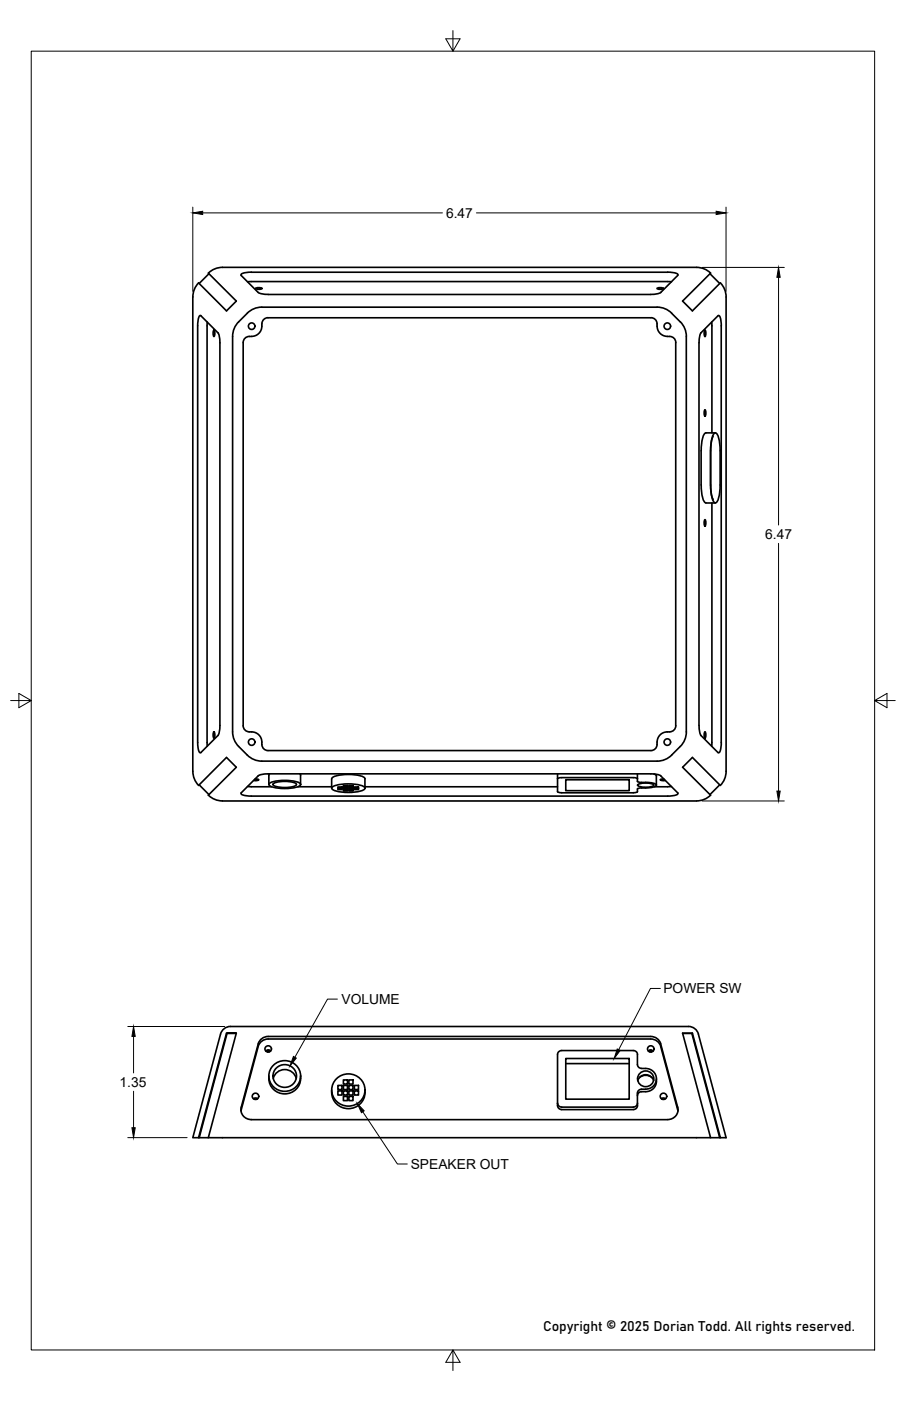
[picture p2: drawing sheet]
<svg xmlns="http://www.w3.org/2000/svg" width="279mm" height="432mm" viewBox="0 0 279 432" stroke-linecap="round" stroke-linejoin="round" font-family="sans-serif">
<!-- layer: Visible -->
<g fill="none" stroke="#000" stroke-width=".51">
<path d="M61.2 87.2l8.6 8.6 3.1-3-8.6-8.6 1-.9 1.9-.7 147.6-.2 2.7 .6 1.6 1.2-8.6 8.6 3 3 8.6-8.6 .9 1.1 .8 1.9 .1 147.5-.3 2.1-1.5 2.3-8.6-8.7-3 3.1 8.6 8.6-1 .8-1.9 .8-1.4 .2-146.2-.1-2-.3-2.4-1.4 8.7-8.6-3.1-3.1-8.5 8.7-.9-1.1-.8-1.9-.1-147.6 .3-2zM62 97.3l5.2 5.2 .3 .7 .3 1.7v118.7M62 97.3l-.2-.1a3.9 3.9 0 0 0-.8 3.2v128.4a3.9 3.9 0 0 0 .8 3.2l5.4-5.3 .4-1.1 .2-2M63.9 99.3v130.7M64.4 84.4l-3 3M74.4 84.5l1-.4 1.5-.2h129a3.9 3.9 0 0 1 3.2 .8l-5.3 5.4-1.2 .5-1.9 .2-118-.1-1.9-.1-1.2-.5-5.2-5.2zM76.3 86.8h130.8M78.9 88.8a1.48 1.48 0 0 1 1.8 .2 1.48 1.48 0 0 1-1.8-.2zM80.8 94.7h121.8l1.5 .1 1.3 .5 1.7 1.2M80.8 99.8a3.3 3.3 0 0 1-3.2 3.9M80.8 94.7l-1.5 .1-1.3 .5-1.7 1.2-3.6 3.8-.6 1.3-.3 1.4-.1 122.6 .2 1.4 .8 1.9 3.6 3.8 1.1 .9 1.3 .6 2.1 .4M80.8 99.8a1.84 1.84 0 0 1 1.8-1.9h118.2a2.05 2.05 0 0 1 1.8 2.6 3.5 3.5 0 0 0 4.4 3.3 1.83 1.83 0 0 1 1.4 1.8v118.1a2.05 2.05 0 0 1-2.6 1.9 3.5 3.5 0 0 0-3.2 4.4 1.87 1.87 0 0 1-1.8 1.3h-118.2a1.87 1.87 0 0 1-1.8-1.8"/>
<path d="M202.7 88.8a1.48 1.48 0 0 1 1.8 .2 1.48 1.48 0 0 1-1.8-.2zM207.1 96.5l3.6 3.8 .8 2 .2 1.4-.1 122.6-.3 1.4-.6 1.2-3.6 3.8M218.9 84.4l3.1 3M219.5 99.3v34.1M221.4 97.3l-5.2 5.2-.3 .7-.3 1.7v118.7M221.4 97.3l.2-.1a3.8 3.8 0 0 1 .8 3.2v128.4a3.9 3.9 0 0 1-.8 3.2l-5.4-5.3-.4-1.1-.2-2M65.9 101.8a1.42 1.42 0 0 1 .1 1.9l-.3-.6zM77.6 103.7a2.05 2.05 0 0 0-2.6 1.9v118.1a2.04 2.04 0 0 0 2.6 1.9M217.3 101.8a1.42 1.42 0 0 1 .1 1.9l-.2-.6zM216.2 138.9v10.6M217.3 126.4a1.42 1.42 0 0 1 .1 1.9l-.2-.6zM219.9 134.5l-.5 1.6-.2 2.5v11.8l.2 2.2 .5 1.3"/>
<path d="M220.3 133.5l.3-.1a3.8 3.8 0 0 1 1.4 3.4l.1 12.7-.5 3.9a1.35 1.35 0 0 1-1.3 1.5l-.7-1.5-.5-3.9 .1-11.7 .4-2.8zM220.6 133.4h-2.9a3.8 3.8 0 0 0-1.3 3.4l-.2 2.1M216.2 149.5l.5 3.9a1.85 1.85 0 0 0 1 1.6M217.7 155h2.9M219.5 155v75M217.3 160.2a1.42 1.42 0 0 1 .1 2l-.2-.7zM65.9 225.6a1.42 1.42 0 0 1 .1 1.9l-.3-.6zM77.6 225.6a3.3 3.3 0 0 1 3.2 3.9M79.6 239.1l-5.3 5.4a3.9 3.9 0 0 0 3.2 .9h128.4a3.9 3.9 0 0 0 3.2-.9l-5.3-5.4M82.9 238.9v2.9M83.1 238.5l-.2 .4M92.5 238.5l.2 .4"/>
<path d="M92.7 238.9v2.9M171.9 238.5v5.5l.4 .2 23.5 .1 .7-.2 .1-.9 .3-.3a12.9 12.9 0 0 0 5.4-.7l.1-.2a3.9 3.9 0 0 0-3.3-.8l-2.4-.2-.1-2.5M196.6 240l-1.3-.3h-22.1l-1.3 .3M201.6 238.5l.8 .6M202.4 239.1v2.9M203.8 239.1l-1.2-.4-1.9-.2h-118l-1.9 .2-1.2 .4M207.1 232.7l-1.7 1.3-1.3 .4-1.5 .2h-121.8M217.3 225.6a1.42 1.42 0 0 1 .1 1.9l-.2-.6zM61.4 241.9l3 3M76.3 242.4l7.4 .1M78.7 240.1l1.1 .2-1.6 .3M83 241.5a12 12 0 0 1 9.6 0l.1 .3a3.4 3.4 0 0 1-3 1.1 11.3 11.3 0 0 1-6.7-.9z"/>
<path d="M84.3 241.6a9 9 0 0 1 7 0l.1 .2a5.4 5.4 0 0 1-4.4 .9l-2.5-.5-.3-.4zM91.9 242.5h10.4M102.3 242.9v-2.9a3.6 3.6 0 0 1 3.1-1.2 11.8 11.8 0 0 1 7.1 1v3.1M102.4 242.7a12.5 12.5 0 0 1 8.7-.7 1.24 1.24 0 0 1 1.4 1.2 12.5 12.5 0 0 1-8.7 .7 1.24 1.24 0 0 1-1.4-1.2zM104.2 242.5h1.3v.4h-1.3zM104.2 243h1.3v.4h-1.3zM105.9 243.5h1.3v.3h-1.3zM105.9 242.5h1.3v.4h-1.3zM105.9 243h1.3v.4h-1.3zM105.9 242.1h1.3v.3h-1.3zM107.6 243h1.3v.4h-1.3zM107.6 242.1h1.3v.3h-1.3z"/>
<path d="M107.6 243.5h1.3v.3h-1.3zM107.6 242.5h1.3v.4h-1.3zM109.3 242.5h1.3v.4h-1.3zM109.3 243h1.3v.4h-1.3zM112.5 242.5h59.4M174.5 240.3h19.5v3.4h-19.5zM196.7 241.8a5.7 5.7 0 0 1 4.9 .2 5.2 5.2 0 0 1-5 0zM204.7 240.1l-1.1 .2 1.6 .3M207.1 242.4l-5.2 .1M222 241.9l-3.1 3M70 318.5l-8.6 32.1h2.8M71.1 316.4h141.2"/>
<path d="M71.1 316.4l-1.2 .2-1 .6-.9 1.5-8.5 31.9h1.7l8.6-32.2M212.3 316.4l1.2 .2 1 .6 .9 1.5M213.4 318.5l8.6 32.1h-2.9M213.5 318.4h-3l8.6 32.2h-154.9l8.7-32.2h-3.1l3.1 .1M213.5 318.4l-3 .1M213.5 318.4l8.6 32.2h1.8l-8.5-31.9M78.2 338.6l.6-.2 .6 .2M79.2 338.6l.1 .1M79.3 338.5l-.3 .3M80.5 320.3l1-.6 1.2-.3h118l1.7 .5a2.88 2.88 0 0 1 1.4 1.9l5.2 19.4a3.1 3.1 0 0 1-3.1 3.9h-128.4a3.1 3.1 0 0 1-3.1-3.9l5.2-19.5zM82.7 323.9l.4 .3M82.9 331.6a4.9 4.9 0 0 0 4.5 5.5 4.9 4.9 0 0 0 5.3-4.7"/>
<path d="M83.1 323.7l-.6 .5M83.4 323.9v.1M83.4 323.9l-.8-.3-.6 .4M84.1 328.6a4.9 4.9 0 0 1 7.1-.5 4.9 4.9 0 0 1 0 7.1 4.9 4.9 0 0 1-7.1-.5 4.6 4.6 0 0 1 0-6.1zM84.3 332.4a3.7 3.7 0 0 1 3.5-2.8 3.7 3.7 0 0 1 3.6 2.8M92.7 331.6v.8M102.3 336a5.2 5.2 0 0 0 5.1 5.7 5.2 5.2 0 0 0 5.1-5.7M103.5 332.7a5.1 5.1 0 0 1 7.4-.5 5.1 5.1 0 0 1 0 7.5 5.1 5.1 0 0 1-7.4-.6 4.8 4.8 0 0 1 0-6.4zM104.2 334.5h1.3v1.3h-1.3zM104.2 336.2h1.3v1.3h-1.3zM105.9 337.9h1.3v1.3h-1.3zM105.9 334.5h1.3v1.3h-1.3z"/>
<path d="M105.9 336.2h1.3v1.3h-1.3zM105.9 332.8h1.3v1.3h-1.3zM107.6 336.2h1.3v1.3h-1.3zM107.6 332.8h1.3v1.3h-1.3zM107.6 337.9h1.3v1.3h-1.3zM107.6 334.5h1.3v1.3h-1.3zM109.3 334.5h1.3v1.3h-1.3zM109.3 336.2h1.3v1.3h-1.3zM172.2 324.3l1-.5h22.1a1.26 1.26 0 0 1 1.3 1.2v3.1a1.24 1.24 0 0 0 1.3 1.2 3.6 3.6 0 0 1 4.5 3.2 3.3 3.3 0 0 1-3.3 3.2 2.23 2.23 0 0 0-2.3 .5l-.2 .7v3.1a1.42 1.42 0 0 1-1.3 2l-22.5-.1a1.22 1.22 0 0 1-.9-1.1v-15.8zM174.5 326.2h19.5v12.6h-19.5zM174.5 327.8h19.5M196.6 340a1.24 1.24 0 0 1-1.3 1.2l-22.5-.1a1.22 1.22 0 0 1-.9-1.1"/>
<path d="M196.7 333.1a2.53 2.53 0 0 1 2.4-1.9 2.53 2.53 0 0 1 2.5 1.9M197.2 332.1a2.92 2.92 0 0 1 3.9 0M199.9 324l.8-.4 .7 .4M200.3 323.7l.4 .2M200.6 323.9l.3 .3M200.7 323.9l-.4 .3M202.4 332.5v.8M202.4 333.3a3.3 3.3 0 0 1-3.3 3.2 2.18 2.18 0 0 0-2.3 .5l-.2 .7M204 338.6l.6-.2 .6 .2M204.1 338.5l.3 .3M204.2 338.6l-.1 .1M61.2 350.6h.2"/>
<path d="M209.1 342.4l-5.3-19.9-.9-1.4-1.6-.8-118.6-.1-1.2 .2-1 .7-.9 1.4-5.3 19.9M222 350.6h.1"/>
<circle cx="77.6" cy="100.5" r="1.01"/>
<circle cx="205.8" cy="100.5" r="1.01"/>
<circle cx="77.6" cy="228.7" r="1.01"/>
<circle cx="205.8" cy="228.7" r="1.01"/>
<circle cx="78.8" cy="337.9" r=".99"/>
<circle cx="82.7" cy="323.3" r=".99"/>
<circle cx="87.7" cy="331.6" r="3.6"/>
<circle cx="199.1" cy="332.5" r="2.47"/>
<circle cx="200.7" cy="323.3" r=".99"/>
<circle cx="204.6" cy="337.9" r=".99"/>
</g>
<!-- layer: Border -->
<path d="M9.6 15.8h260.1v400.3h-260.1zM139.7 9.4v6.4l-2.2-3.8h4.4l-2.2 3.8M3.3 215.9h6.3l-3.8 2.2v-4.4l3.8 2.2M269.7 215.9l3.8-2.2v4.4l-3.8-2.2h6.4M139.7 416.1l2.2 3.8h-4.4l2.2-3.8v6.3" fill="none" stroke="#000" stroke-width=".31"/>
<!-- layer: FD_Dimensions -->
<path d="M59.5 63.8v26M62.5 65.6h73.9M146.9 65.6h74M223.9 63.8v26M216.5 82.4h25.4M240.1 85.5v76.3M240.1 167.5v76.3M216.5 246.9h25.4M39.4 316.4h29.9M41.2 319.4v11.3M41.2 336.3v11.3M39.4 350.6h18.3" fill="none" stroke="#000" stroke-width=".31"/>
<path d="M59.5 65.6l3-.5v1zM220.9 65.1l3 .5-3 .5zM240.1 82.4l.5 3.1h-1zM239.6 243.8h1l-.5 3.1zM41.2 316.4l.5 3h-1zM40.7 347.6h1l-.5 3z" fill="#000" stroke="#000" stroke-width=".31"/>
<!-- layer: Leaders -->
<path d="M90.5 325.6l.9 .5-2 2.4zM190.4 323.3l.9 .5-1.9 2.4zM110.2 340.1l2.1 2.3-.8 .5z" fill="#000" stroke="#000" stroke-width=".31"/>
<path d="M104.1 307.9h-3.1l-10.1 18M203.6 304.7h-3l-9.8 18.8M111.9 342.7l10.7 16.1h3" fill="none" stroke="#000" stroke-width=".31"/>
<g font-size="4.3">
<text x="137.6" y="67.1">6.47</text>
<text x="236" y="166.1">6.47</text>
<text x="105.3" y="309.5">VOLUME</text>
<text x="204.6" y="306.2">POWER SW</text>
<text x="36.9" y="335">1.35</text>
<text x="126.7" y="360.3">SPEAKER OUT</text>
<text x="167.5" y="410.3">Copyright © 2025 Dorian Todd. All rights reserved.</text>
</g>
</svg>
